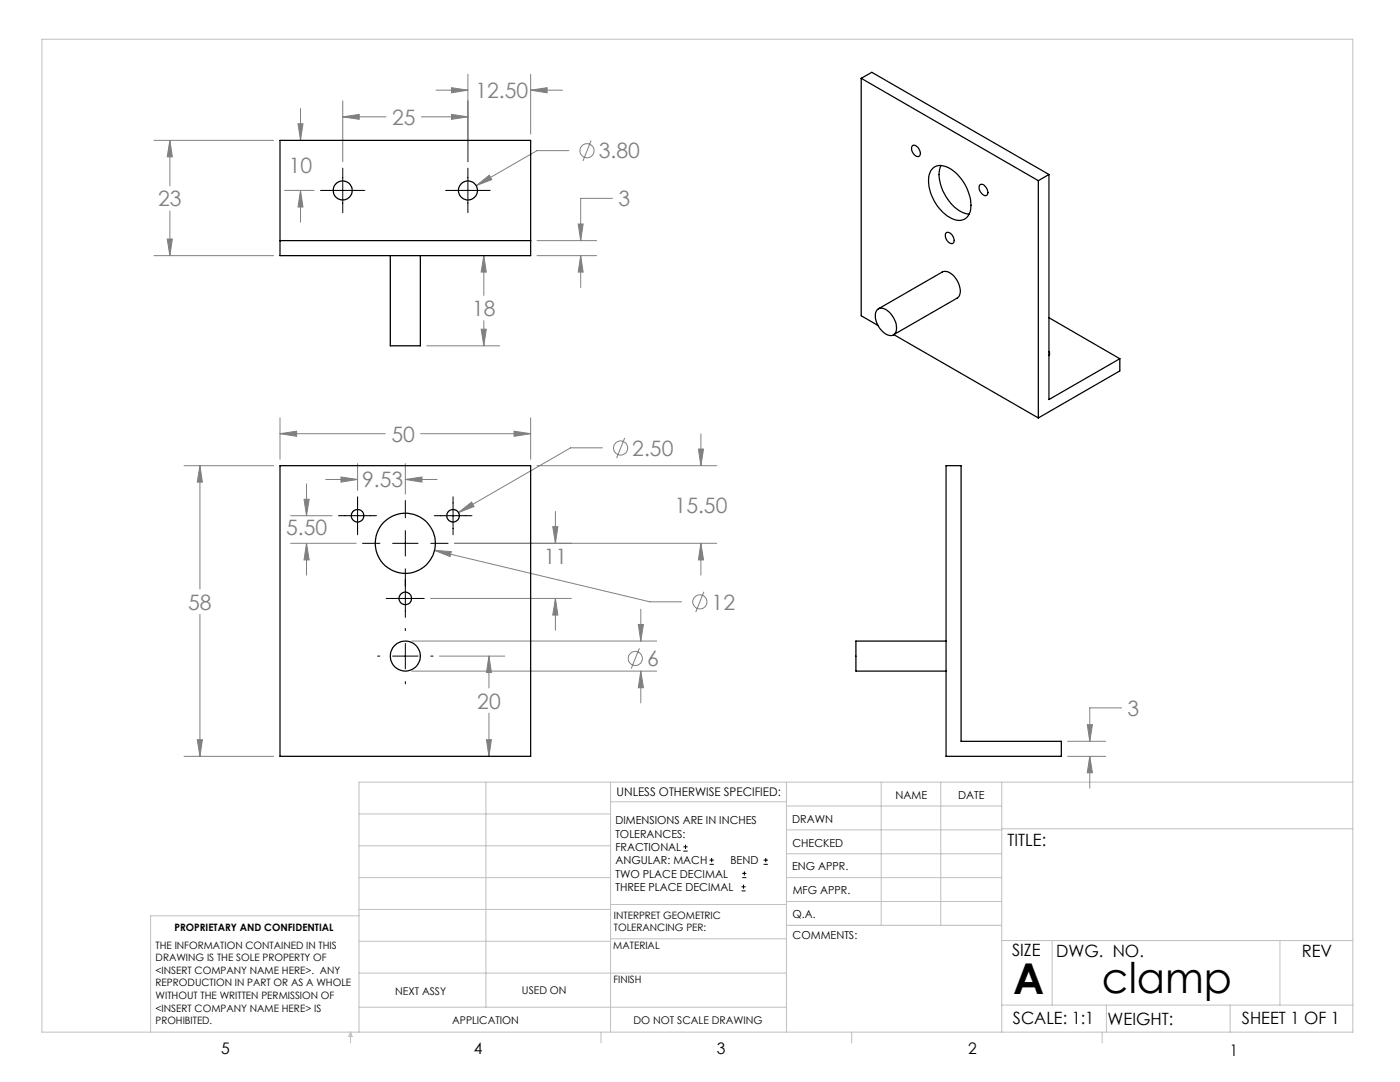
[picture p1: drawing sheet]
<svg xmlns="http://www.w3.org/2000/svg" width="279mm" height="216mm" viewBox="0 0 279 216" stroke-linecap="round" stroke-linejoin="round" font-family="sans-serif">
<g fill="none" stroke="#808080" stroke-width=".2">
<path d="M87 18h6.4M90.1 17.5l3.3 .5-3.3 .5zM93.4 14.8v17.5M105.9 14.8v11.9M105.9 18h6.4M105.9 18l3.3-.5v1zM30.7 28h23.9M33.9 28l.5 3.3h-1zM33.9 28v9.1M56.8 38h5.9M59.5 24.7h1l-.5 3.3zM60 38l.5 3.3h-1z"/>
<path d="M60 21.7v6.3M60 38v6.3M68.4 20.1v12.2M68.4 23.3h8.6M68.4 23.3l3.3-.5v1zM84.1 23.3h9.3M90.1 22.8l3.3 .5-3.3 .5zM95 37l2.6-2 .5 .8zM113.5 30.1h-6.3l-12.2 6.9M118 28l-1.7 4.1M122.2 39.6h-6.3v8.4M30.7 51h23.9"/>
<path d="M33.4 47.7h1l-.5 3.3zM33.9 42.1v8.9M96.6 51l.4 3.3h-1zM96.6 51v7.9M107.2 51h11.9M107.2 48h11.9M115.4 44.7h1l-.5 3.3zM115.9 51l.5 3.3h-1zM115.9 51v6.4M85.2 69h14.5M96 65.7h1l-.4 3.3zM96.6 64v5"/>
<path d="M36.7 92.9h17.9M39.9 92.9l.5 3.3h-1zM39.9 92.9v24.6M55.9 86.5l3.3-.5v1.1zM55.9 83.4v8.3M55.9 86.5h21M60.7 99.6h1l-.5 3.3zM61.2 96.6v6.3M65 95.7h6.4M68.1 95.2l3.3 .5-3.3 .5zM71.4 92.5v5.4M80.9 95.7l3.3-.5v1z"/>
<path d="M80.9 92.5v6.1M80.9 95.7h6.3M84 86.5h21.9M102.6 86l3.3 .5-3.3 .6zM105.9 83.4v8.3M107.2 92.9h35.9M120.2 89.4h-6.3l-22.4 12.9M124.7 87.4l-1.7 4M139.4 89.6h1l-.5 3.3zM139.9 86.6v6.3M58 102.9h8.3M58 108.4h13.1"/>
<path d="M61.2 108.4l.5 3.3h-1zM61.2 108.4v6.4M85.9 119.4h28.1M86.7 109.8l3.4 .3-.3 1zM86.7 109.8l43 10.3h6.3M90.7 108.4h52.4M91.5 102.3l2.6-2.1 .5 .9zM110.3 105.1h1l-.5 3.3zM110.8 102.1v6.3M110.8 119.4v6.4M110.8 119.4l.5 3.3h-1zM139.9 108.4l.5 3.3h-1z"/>
<path d="M139.9 108.4v6.4M140.5 118.1l-1.6 4M39.9 122.6v28.3M82.2 127.9h48.9M82.2 133.9h48.9M87.7 130.9h13.1M97.6 130.9l.5 3.3h-1zM97.6 130.9v6.4M127.4 124.6h1l-.5 3.3zM127.6 129.4l-1.6 4M127.9 133.9l.5 3.3h-1zM127.9 121.6v6.3"/>
<path d="M127.9 133.9v6.4M36.7 150.9h17.9M39.4 147.6h1l-.5 3.3zM97.1 147.6h1l-.5 3.3zM97.6 142.3v8.6M213.1 150.9h7.6M213.1 147.9h7.6M217 144.6h1l-.5 3.3zM217.5 150.9l.5 3.3h-1zM217.5 150.9v6.4M223.8 141.3h-6.3v6.6"/>
<circle cx="117.2" cy="30.1" r="1.41"/>
<circle cx="123.9" cy="89.4" r="1.41"/>
<circle cx="126.8" cy="131.4" r="1.41"/>
<circle cx="139.7" cy="120.1" r="1.41"/>
</g>
<g fill="none" stroke="#000" stroke-width=".2">
<path d="M64 38h8.8M68.4 33.5v8.9M88.9 38h8.9M93.4 33.5v8.9M71.4 99.1v7.6M80.9 99.9v3.4M90.4 99.1v7.6M67.6 102.9h7.5M72.4 108.4h3.4M77.1 119.4h7.6M78.4 108.4h5M80.9 105.9v5"/>
<path d="M80.9 113.5v9.7M86 108.4h3.4M86.6 102.9h7.6M75.4 130.9h.4M78.4 130.9h5M80.9 125.4v.4M80.9 128.4v5.1M80.9 136v.5M86 130.9h.4M136.4 169.8h.8M136.4 169h.8M136.8 168.6v.8"/>
<path d="M141.6 172.5h.9M141.6 171.6h.9M142 171.2v.8M148 177.8h.8M148 177h.8M148.1 175.1h.8M148.1 174.3h.8M148.4 176.5v.8M148.6 173.9v.8M152.4 172.5h.8M152.4 171.6h.8M152.8 171.2v.8"/>
</g>
<g fill="none" stroke="#c0c0c0" stroke-width=".2">
<path d="M8.4 7.8h261.6v198.2h-261.6zM97 156.1v44.9M121.8 156.1v49.9M121.8 160h35.2M157 156.1v49.9M175.9 156.1v28.5M187.7 156.1v28.5M199.9 156.1v49.9M270 156.1h-198.4v49.9M71.6 175.1h50.2M71.6 168.8h50.2M71.6 162.4h50.2"/>
<path d="M157 170.4h42.9M157 165.6h42.9M157 160.8h42.9M157 175.1h42.9M157 179.9h42.9M199.9 165.4h70.1M71.6 194.2h85.4M71.6 187.8h50.2M71.6 181.5h50.2M71.6 182.7h-41.5v23.3M121.8 187.3h35.2M121.8 180.5h35.2"/>
<path d="M157 184.6h42.9M199.9 187.7h70.1M210 187.7v12.9M255.4 187.7v12.9M70 206v2.1M70 206l.3 .8h-.7zM71.6 201h85.4M119.9 206v2.1M170 206v2.1M199.9 200.6h70.1M220 206v2.1M220.8 200.6v5.4"/>
<path d="M245.5 200.6v5.4"/>
</g>
<path d="M39.9 92.9l.5 3.3h-1zM39.4 147.6h1l-.5 3.3zM102.6 86l3.3 .5-3.3 .6zM55.9 86.5l3.3-.5v1.1zM127.4 124.6h1l-.5 3.3zM127.9 133.9l.5 3.3h-1zM91.5 102.3l3.1-1.2-.5-.9zM60.7 99.6h1l-.5 3.3zM61.2 108.4l.5 3.3h-1zM68.1 95.2l3.3 .5-3.3 .5zM80.9 95.7l3.3-.5v1zM110.8 119.4l.5 3.3h-1zM110.3 105.1h1l-.5 3.3zM139.9 108.4l.5 3.3h-1zM139.4 89.6h1l-.5 3.3zM97.6 130.9l.5 3.3h-1zM97.1 147.6h1l-.5 3.3zM86.7 109.8l3.1 1.3 .3-1zM33.9 28l.5 3.3h-1zM33.4 47.7h1l-.5 3.3zM115.4 44.7h1l-.5 3.3zM115.9 51l.5 3.3h-1zM95 37l3.1-1.2-.5-.8zM60 38l.5 3.3h-1zM59.5 24.7h1l-.5 3.3zM68.4 23.3l3.3-.5v1zM90.1 22.8l3.3 .5-3.3 .5zM90.1 17.5l3.3 .5-3.3 .5zM105.9 18l3.3-.5v1zM96 65.7h1l-.4 3.3zM96.6 51l.4 3.3h-1zM217 144.6h1l-.5 3.3zM217.5 150.9l.5 3.3h-1z" fill="#808080"/>
<g fill="none" stroke="#000" stroke-width=".25">
<path d="M171.9 15.6l35.3 20.5M171.9 15.6v47.4l3.3 1.9M171.9 15.6l2.1-1.2 35.3 20.4M55.9 28h50v23h-50zM182.1 29.1a1.36 1.36 0 0 1 1.6 1.3 .66 .66 0 0 1-.4 .8 .66 .66 0 0 1-.9-.4 1.41 1.41 0 0 1-.3-1.7zM186.2 33.6a2.91 2.91 0 0 1 3.7 .2 8.8 8.8 0 0 1 3.7 8.5 2.42 2.42 0 0 1-3.7 1.3 8.8 8.8 0 0 1-4.5-8.7l.3-.7zM187.8 33a7.3 7.3 0 0 0 1.6 7.1 6.1 6.1 0 0 0 4 2.7M195.6 36.9a1.31 1.31 0 0 1 1.5 1.3 .61 .61 0 0 1-.2 .8 .61 .61 0 0 1-.8-.2 1.53 1.53 0 0 1-.5-1.9zM207.2 36.1v47.3M209.3 34.8l-2.1 1.3M209.3 34.8v44.9l14.2-8.1M55.9 48h50"/>
<path d="M77.9 51v18h6v-18M188.8 46.5a1.4 1.4 0 0 1 1.5 1.9 .85 .85 0 0 1-1.3-.4l-.3-.8v-.5zM175 61.9a1.59 1.59 0 0 1 2.4 .3 4 4 0 0 1 1.4 4.2 1.53 1.53 0 0 1-2.6-.2 4 4 0 0 1-1.3-4.1zM175.3 61.6l12.7-7.3a2.16 2.16 0 0 1 2.7 1.2 3.1 3.1 0 0 1 .4 3.9l-12.8 7.4M178.4 66.8l28.8 16.6M209.3 70.1l.2 .4-.2 .4M209.3 63.4l14.2 8.2M223.5 71.6v2.4l-16.3 9.4M55.9 92.9h50v58h-50zM188.8 92.9h3v55h20v3h-23zM188.8 127.9h-18v6h18"/>
<circle cx="68.4" cy="38" r="1.9"/>
<circle cx="93.4" cy="38" r="1.91"/>
<circle cx="71.4" cy="102.9" r="1.25"/>
<circle cx="80.9" cy="119.4" r="1.25"/>
<circle cx="80.9" cy="108.4" r="6"/>
<circle cx="90.4" cy="102.9" r="1.25"/>
<circle cx="80.9" cy="130.9" r="2.99"/>
</g>
<g font-size="8.5">
<text x="202.2" y="198.3">A</text>
<text x="219.9" y="198.1">clamp</text>
</g>
<g font-size="4.2" fill="#808080">
<text x="94.9" y="19.6">12.50</text>
<text x="78.2" y="24.9">25</text>
<text x="57.6" y="34.6">10</text>
<text x="119.5" y="31.6">3.80</text>
<text x="31.6" y="41.2">23</text>
<text x="123.4" y="41.2">3</text>
<text x="94.2" y="63.1">18</text>
<text x="78.1" y="88.1">50</text>
<text x="126.2" y="90.9">2.50</text>
<text x="72.3" y="97.3">9.53</text>
<text x="57.1" y="106.7">5.50</text>
<text x="134.6" y="102.4">15.50</text>
<text x="108.5" y="112.6">11</text>
<text x="37.6" y="121.7">58</text>
<text x="142" y="121.6">12</text>
<text x="129.1" y="132.9">6</text>
<text x="95.3" y="141.4">20</text>
<text x="225" y="142.8">3</text>
</g>
<g font-size="3.4">
<text x="201.1" y="168.8">TITLE:</text>
<text x="202" y="190.8">SIZE</text>
<text x="210.8" y="190.9">DWG. NO.</text>
<text x="259.8" y="191">REV</text>
<text x="202.1" y="204.4">SCALE: 1:1</text>
<text x="221" y="204.5">WEIGHT:</text>
<text x="247.8" y="204.4">SHEET 1 OF 1</text>
</g>
<g font-size="3.2">
<text x="44.2" y="210.4">5</text>
<text x="94.6" y="210.3">4</text>
<text x="143.1" y="210.4">3</text>
<text x="193.2" y="210.3">2</text>
<text x="245.4" y="210.6">1</text>
</g>
<text font-size="2.4" x="123.1" y="158.9">UNLESS OTHERWISE SPECIFIED:</text>
<g font-size="2.2">
<text x="178.7" y="159.4">NAME</text>
<text x="191.2" y="159.4">DATE</text>
<text x="122.8" y="164.5">DIMENSIONS ARE IN INCHES</text>
<text x="122.8" y="167.1">TOLERANCES:</text>
<text x="158.1" y="164.2">DRAWN</text>
<text x="122.8" y="169.8">FRACTIONAL</text>
<text x="122.8" y="172.5">ANGULAR: MACH</text>
<text x="145.8" y="172.5">BEND</text>
<text x="158.1" y="173.7">ENG APPR.</text>
<text x="158.2" y="169.1">CHECKED</text>
<text x="122.8" y="175.1">TWO PLACE DECIMAL</text>
<text x="122.8" y="177.8">THREE PLACE DECIMAL</text>
<text x="158.2" y="178.4">MFG APPR.</text>
<text x="158.2" y="183.2">Q.A.</text>
<text x="158.2" y="187.4">COMMENTS:</text>
</g>
<g font-size="2.1">
<text x="78.8" y="198.5">NEXT ASSY</text>
<text x="104.2" y="198.4">USED ON</text>
<text x="90.2" y="204.3">APPLICATION</text>
<text x="126.4" y="204.3">DO NOT SCALE DRAWING</text>
</g>
<g font-size="2">
<text x="34.8" y="185.7">PROPRIETARY AND CONFIDENTIAL</text>
<text x="122.5" y="183.3">INTERPRET GEOMETRIC</text>
<text x="122.5" y="185.9">TOLERANCING PER:</text>
<text x="31.1" y="189.3">THE INFORMATION CONTAINED IN THIS</text>
<text x="31.1" y="191.8">DRAWING IS THE SOLE PROPERTY OF</text>
<text x="122.4" y="189.4">MATERIAL</text>
<text x="31.1" y="194.3">&lt;INSERT COMPANY NAME HERE&gt;. ANY</text>
<text x="31.1" y="196.8">REPRODUCTION IN PART OR AS A WHOLE</text>
<text x="122.4" y="196.2">FINISH</text>
<text x="31.1" y="199.4">WITHOUT THE WRITTEN PERMISSION OF</text>
<text x="31.1" y="201.9">&lt;INSERT COMPANY NAME HERE&gt; IS</text>
<text x="31.1" y="204.4">PROHIBITED.</text>
</g>
</svg>
